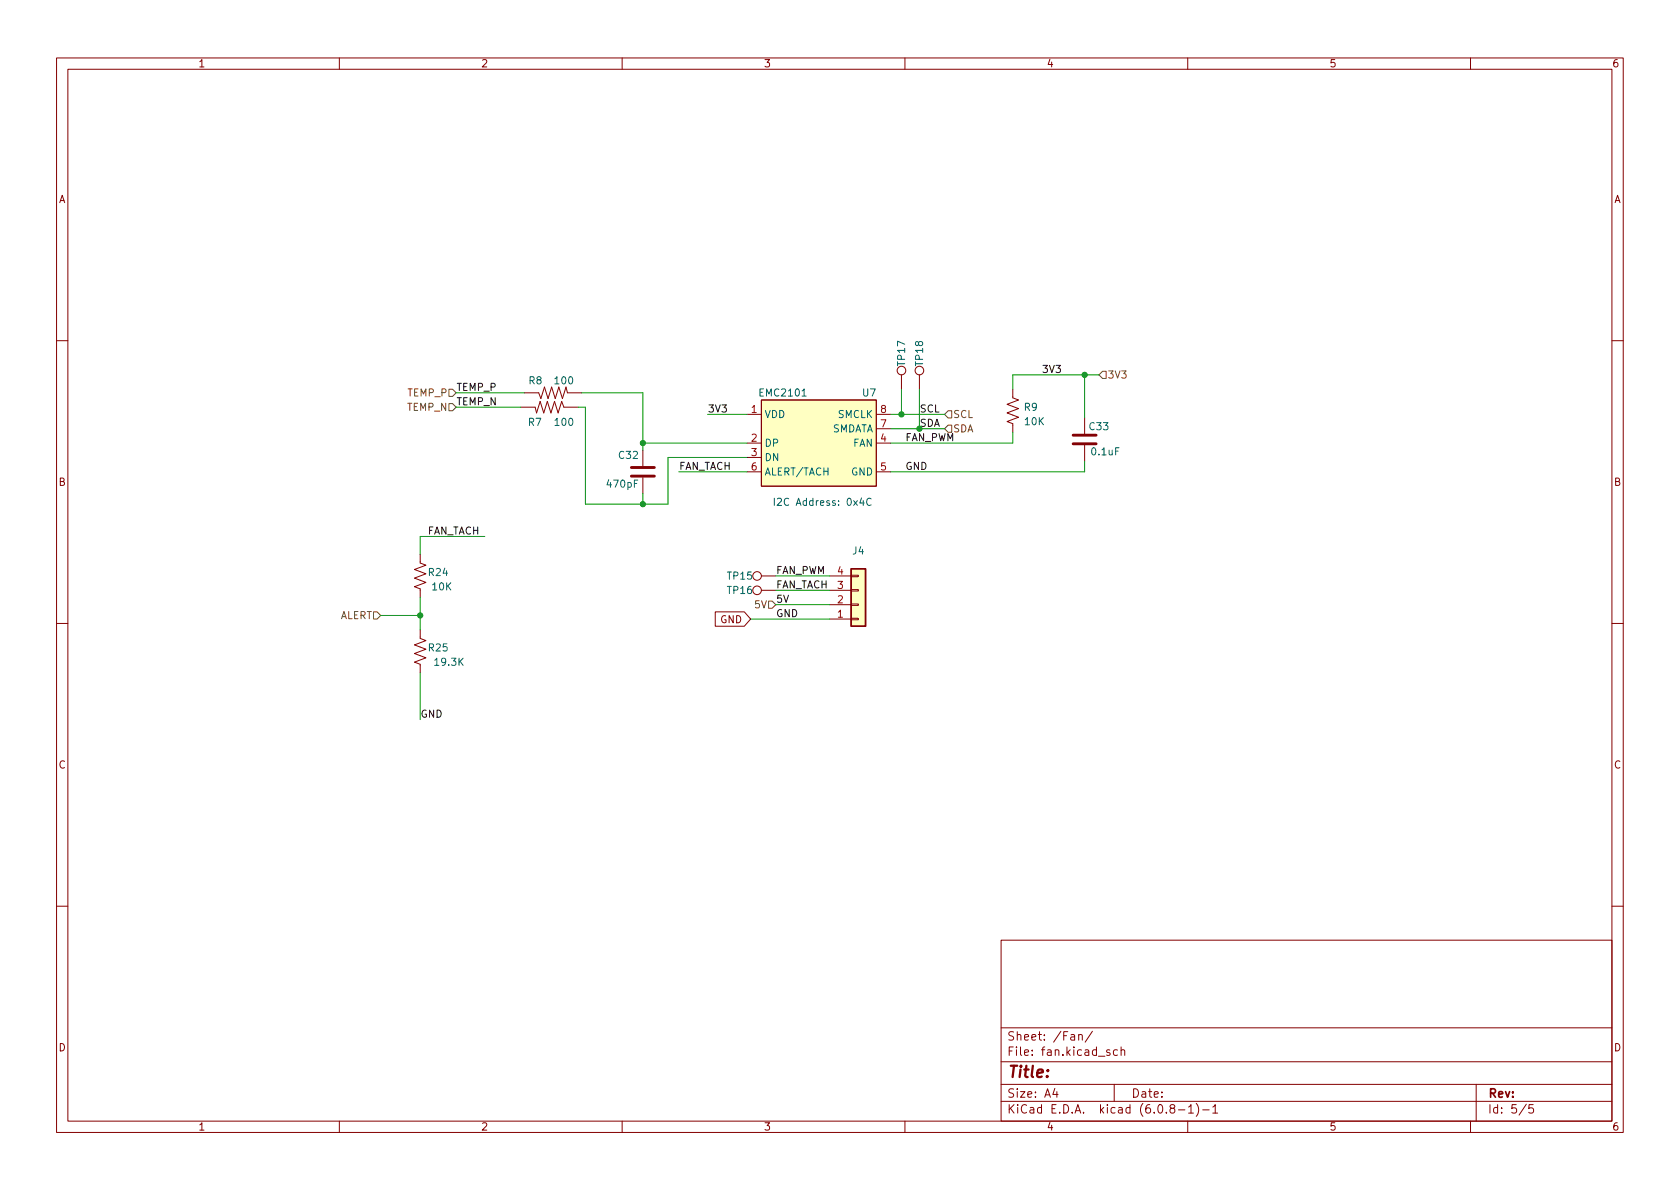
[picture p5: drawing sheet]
<svg xmlns="http://www.w3.org/2000/svg" width="297mm" height="210mm" viewBox="0 0 297 210" stroke-linecap="round" stroke-linejoin="round" font-family="sans-serif">
<g fill="none" stroke="#840000" stroke-width=".18">
<path d="M10 10.2h277v190.1h-277zM12 12.2h273v186.1h-273zM60 10.2v2M110 10.2v2M160 10.2v2M210 10.2v2M260 10.2v2M10 60.2h2M92.1 72h2.5l.3 1 .6-2 .6 2 .7-2 .6 2 .6-2 .7 2 .6-2 .4 1h2.5M92.7 69.5h2.5l.4 1 .7-2.1 .6 2.1 .6-2.1 .7 2.1 .6-2.1 .6 2.1 .7-2.1 .2 1.1h2.6M113.7 79.6v2.8M132.1 73.3h2.5"/>
<path d="M132.1 78.4h2.5M134.6 70.7h20.3v15.3h-20.3zM154.9 73.3h2.6M154.9 78.4h2.6M154.9 75.8h2.6M159.4 66.3v2.5M162.6 66.3v2.5M179.1 68.8v1.6l1 .3-2 .8 2 .8-2 .7 2 .8-2 .7 1 .4v1.5M191.8 73.9v2.8M191.8 78.7v2.8M285 60.2h2M74.3 98v1.6l1 .3-2 .8 2 .8-2 .7 2 .8-2 .8 1 .3v1.6"/>
<path d="M113.7 84.4v2.8M132.1 80.9h2.5M132.1 83.4h2.5M154.9 83.4h2.6M10 110.2h2M74.3 111.4v1.5l1 .4-2 .7 2 .8-2 .8 2 .7-2 .8 1 .4v1.5M126.5 108.2h5.1l1.1 1.3-1.1 1.2h-5.1zM134.6 104.4h2.6M134.6 101.8h2.6M146.7 109.5h3.8M146.7 106.9h3.8M146.7 104.4h3.8"/>
<path d="M146.7 101.8h3.8M150.5 101.7h1.3v.3h-1.3zM150.5 104.3h1.3v.2h-1.3zM150.5 106.8h1.3v.3h-1.3zM150.5 109.3h1.3v.3h-1.3zM285 110.2h2M10 160.2h2M177 166.3h108v32h-108zM285 160.2h2M60 198.3v2M110 198.3v2M160 198.3v2"/>
<path d="M177 194.8h108M177 191.8h108M177 187.8h108M177 181.8h108M186.5 192.5l-.4 1h1M186.9 193v1M190.7 183.1l.2-.2 .4 .1 .1 .9M190.7 182.9v1M193.1 182.4l-1.2 1.9M196.2 185.7l-.3-.1-.3 .2 .1 .3 .5 .1v.4h-.6M197 191.8v3M197.6 185.7l-.5-.1-.2 .3v.4l.1 .3h.6"/>
<path d="M198.2 185.8l.2-.2 .4 .1 .1 .9M198.2 185.1v1.5M207.1 196l-.2-.3v-.2l.2-.2 .5 .1 .1 .2-.1 .2-.6 .2-.1 .3v.4l.2 .1h.5l.1-.3-.1-.4-.2-.1M208.4 196.3h1.1M210 198.3v2M210.1 195.8l.5-.5v1.5M210.1 196.8h.9M211.5 195.1a1.72 1.72 0 0 1 0 2.3M212.6 196.3h1.2M214.4 195.8l.5-.5v1.5M214.4 196.8h.9M260 198.3v2"/>
<path d="M261 191.8v6.5M269.9 195.3l-1.3 1.9M271.1 195.3h-.7l-.1 .7 .2-.1 .5 .1 .2 .2-.1 .5-.2 .1-.6-.1"/>
<circle cx="159.4" cy="65.5" r=".76"/>
<circle cx="162.6" cy="65.5" r=".76"/>
<circle cx="133.9" cy="101.8" r=".76"/>
<circle cx="133.9" cy="104.4" r=".76"/>
</g>
<path d="M189.7 78.5h4.1M189.7 77h4.1M111.6 84.2h4.1M111.6 82.7h4.1" fill="none" stroke="#840000" stroke-width=".51"/>
<g fill="#ffffc2" stroke="#ffffc2" stroke-width=".18">
<path d="M134.6 70.7h20.3v15.3h-20.3z"/>
<path d="M150.5 100.6h2.5v10.1h-2.5z"/>
</g>
<path d="M150.5 100.6h2.5v10.1h-2.5z" fill="none" stroke="#840000" stroke-width=".25"/>
<path d="M79.4 68.8h.6l.6 .7-.6 .6h-.6zM79.4 71.4h.6l.6 .6-.6 .6h-.6zM167.6 75.2h.7v1.2h-.7l-.6-.6zM167.6 72.6h.7v1.3h-.7l-.6-.6zM194.9 65.7h.7v1.2h-.7l-.6-.6zM66 108.2h.7l.6 .6-.6 .7h-.7zM135.9 106.3h.6l.7 .6-.7 .7h-.6z" fill="none" stroke="#725600" stroke-width=".18"/>
<path d="M152.3 88l-.3 1h.8M152.6 88.5v.9M154 88.2a.6 .6 0 0 0-.8 .4 .6 .6 0 0 0 .6 .8l.2-.1" fill="none" stroke="#0000c2" stroke-width=".18"/>
<g fill="none" stroke="#009600" stroke-width=".18">
<path d="M80.6 69.5h12.1M80.6 72h11.5M102.2 72h1.3v17.1h14.6v-8.2h14M102.9 69.5h10.8v10.1M113.7 78.4h18.4M125.1 73.3h7M157.5 73.3h9.5M157.5 75.8h9.5M159.4 68.8v4.5M162.6 68.8v7M179.1 76.4v2h-21.6M191.8 66.3v7.6"/>
<path d="M194.3 66.3h-15.2v2.5M85.7 94.9h-11.4v3.1M113.7 87.2v1.9M120 83.4h12.1M191.8 81.5v1.9h-34.3M67.3 108.8h7M74.3 105.7v5.7M74.3 119v8.2M132.7 109.5h14M137.2 106.9h9.5M137.2 101.8h9.5M137.2 104.4h9.5"/>
</g>
<g fill="#009600" stroke="#009600" stroke-width=".18">
<circle cx="162.6" cy="75.8" r=".46"/>
<circle cx="159.4" cy="73.3" r=".46"/>
<circle cx="191.8" cy="66.3" r=".46"/>
<circle cx="113.7" cy="89.1" r=".46"/>
<circle cx="74.3" cy="108.8" r=".46"/>
<circle cx="113.7" cy="78.4" r=".46"/>
</g>
<text font-size="2.8" fill="#840000" x="178" y="190.6">Title:</text>
<g font-size="2.1" fill="#840000">
<text x="178" y="184">Sheet: /Fan/</text>
<text x="178" y="186.7">File: fan.kicad_sch</text>
<text x="178" y="196.9">KiCad E.D.A. kicad (6.0.8-1)-1</text>
<text x="178" y="194.1">Size: A4</text>
<text x="200" y="194.1">Date:</text>
<text x="263" y="194.1">Rev:</text>
<text x="263" y="196.9">Id: 5/5</text>
</g>
<g font-size="1.8" fill="#840000">
<text x="35" y="11.9">1</text>
<text x="85" y="11.9">2</text>
<text x="135" y="11.9">3</text>
<text x="185" y="11.9">4</text>
<text x="235" y="11.9">5</text>
<text x="285" y="11.9">6</text>
<text x="10.3" y="35.9">A</text>
<text x="285.3" y="35.9">A</text>
<text x="10.3" y="85.9">B</text>
<text x="285.3" y="85.9">B</text>
<text x="127.4" y="110.2">GND</text>
<text x="10.3" y="135.9">C</text>
<text x="285.3" y="135.9">C</text>
<text x="10.3" y="185.9">D</text>
<text x="285.3" y="185.9">D</text>
<text x="35" y="199.9">1</text>
<text x="85" y="199.9">2</text>
<text x="135" y="199.9">3</text>
<text x="185" y="199.9">4</text>
<text x="235" y="199.9">5</text>
<text x="285" y="199.9">6</text>
</g>
<g font-size="1.8" fill="#006464">
<text x="160" y="64.6" transform="rotate(-90 160 64.6)">TP17</text>
<text x="163.2" y="64.6" transform="rotate(-90 163.2 64.6)">TP18</text>
<text x="93.5" y="67.9">R8</text>
<text x="98.2" y="67.9">100</text>
<text x="134.5" y="70.1">EMC2101</text>
<text x="152.5" y="70.1">U7</text>
<text x="93.4" y="75.3">R7</text>
<text x="98.2" y="75.3">100</text>
<text x="135.1" y="73.9">VDD</text>
<text x="146.9" y="76.4">SMDATA</text>
<text x="148.1" y="73.9">SMCLK</text>
<text x="181.1" y="72.6">R9</text>
<text x="181.3" y="75.2">10K</text>
<text x="192.7" y="76.1">C33</text>
<text x="109.5" y="81.1">C32</text>
<text x="135.1" y="79">DP</text>
<text x="135.1" y="81.5">DN</text>
<text x="150.8" y="79">FAN</text>
<text x="193.1" y="80.5">0.1uF</text>
<text x="107.5" y="86.2">470pF</text>
<text x="135.1" y="84.1">ALERT/TACH</text>
<text x="150.5" y="84.1">GND</text>
<text x="75.8" y="101.8">R24</text>
<text x="150.8" y="98">J4</text>
<text x="76.5" y="104.4">10K</text>
<text x="128.7" y="102.5">TP15</text>
<text x="128.7" y="105">TP16</text>
<text x="75.8" y="115.2">R25</text>
<text x="77" y="117.7">19.3K</text>
</g>
<g font-size="1.8" fill="#0f0f0f">
<text x="184.1" y="65.9">3V3</text>
<text x="80.6" y="69.1">TEMP_P</text>
<text x="80.6" y="71.7">TEMP_N</text>
<text x="125.1" y="72.9">3V3</text>
<text x="162.6" y="75.5">SDA</text>
<text x="162.6" y="72.9">SCL</text>
<text x="120" y="83.1">FAN_TACH</text>
<text x="160" y="78">FAN_PWM</text>
<text x="160" y="83.1">GND</text>
<text x="75.6" y="94.5">FAN_TACH</text>
<text x="137.2" y="101.5">FAN_PWM</text>
<text x="137.2" y="106.6">5V</text>
<text x="137.2" y="104">FAN_TACH</text>
<text x="137.2" y="109.1">GND</text>
<text x="74.3" y="126.9">GND</text>
</g>
<g font-size="1.8" fill="#725600">
<text x="72.1" y="70.1">TEMP_P</text>
<text x="195.8" y="66.9">3V3</text>
<text x="72" y="72.6">TEMP_N</text>
<text x="168.5" y="76.4">SDA</text>
<text x="168.5" y="73.9">SCL</text>
<text x="133.5" y="107.6">5V</text>
<text x="60" y="109.5">ALERT</text>
</g>
<g font-size="1.8" fill="#a90000">
<text x="132.9" y="73">1</text>
<text x="155.7" y="75.6">7</text>
<text x="155.7" y="73">8</text>
<text x="132.9" y="78.1">2</text>
<text x="132.9" y="80.6">3</text>
<text x="132.9" y="83.2">6</text>
<text x="155.7" y="78.1">4</text>
<text x="155.7" y="83.2">5</text>
<text x="148.1" y="101.6">4</text>
<text x="148.1" y="106.7">2</text>
<text x="148.1" y="104.1">3</text>
<text x="148.1" y="109.2">1</text>
</g>
<text font-size="1.8" fill="#0000c2" x="136.5" y="89.4">I2C Address: 0x4C</text>
</svg>
